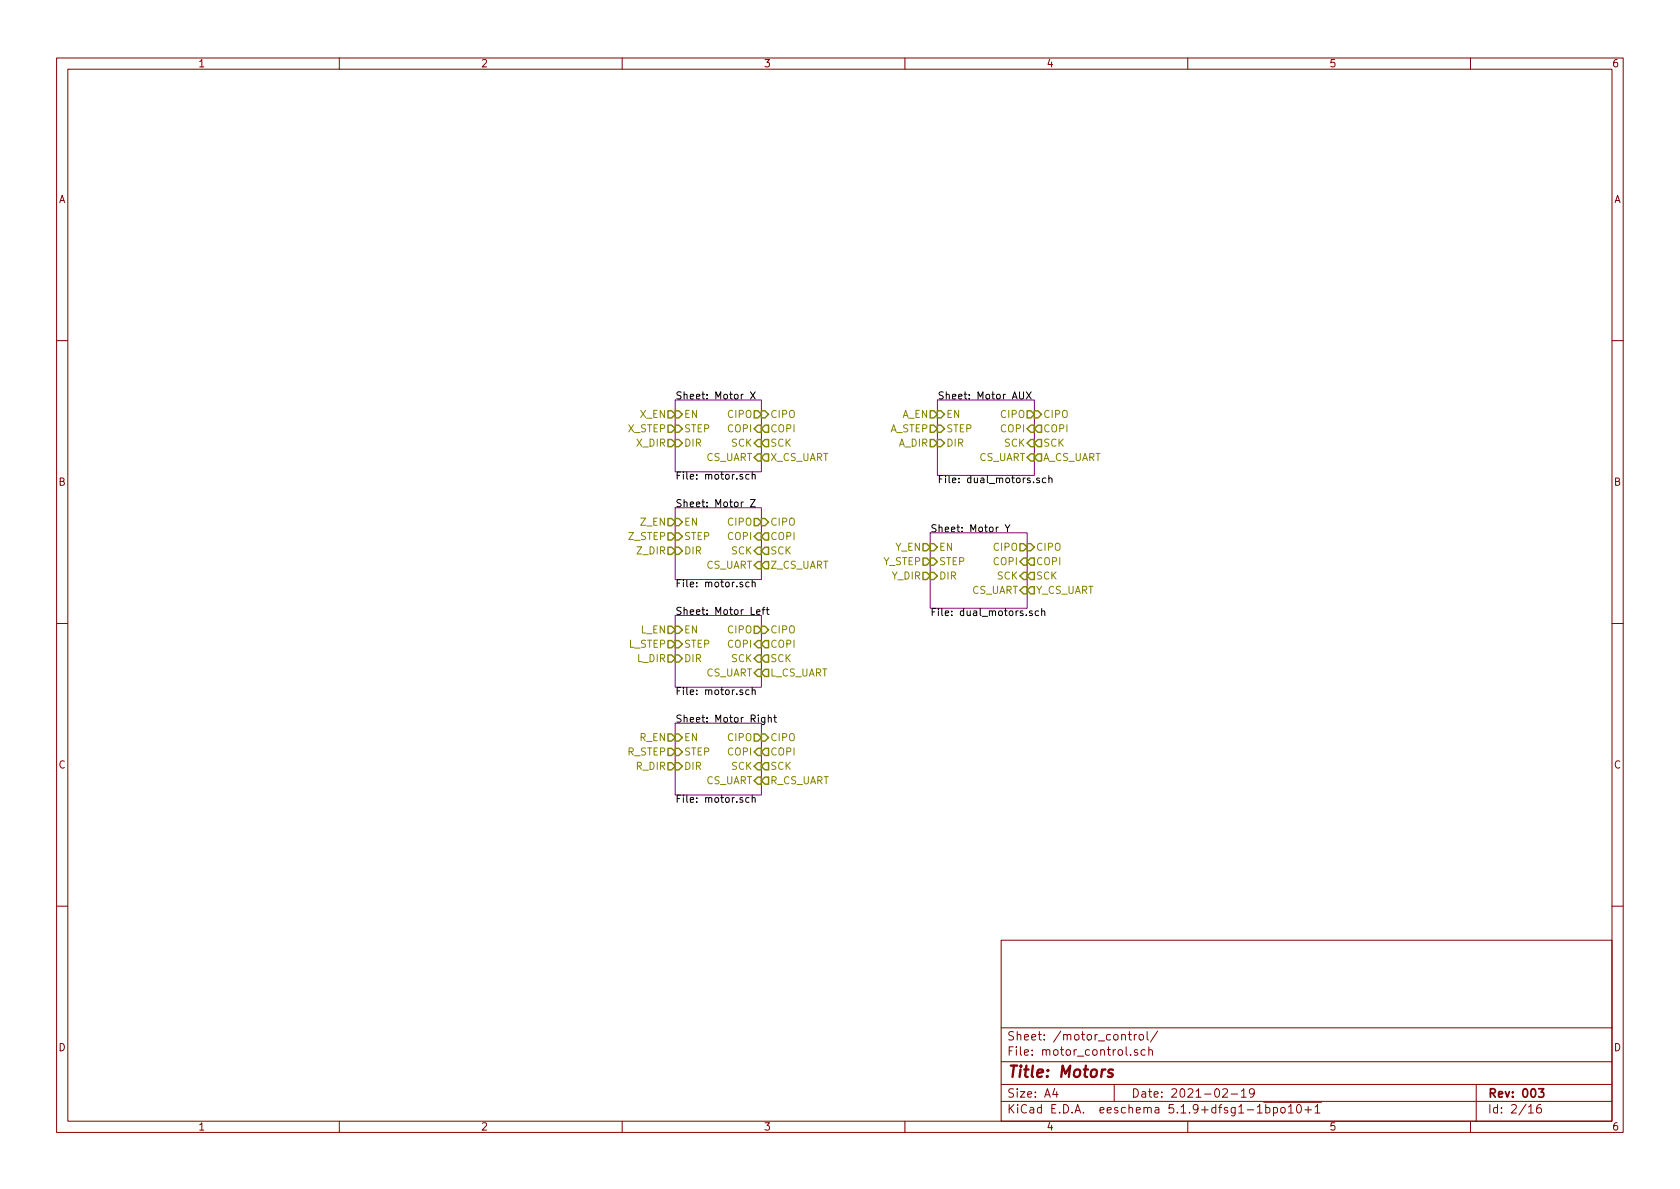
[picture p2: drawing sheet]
<svg xmlns="http://www.w3.org/2000/svg" width="297mm" height="210mm" viewBox="0 0 297 210" stroke-linecap="round" stroke-linejoin="round" font-family="sans-serif">
<g fill="none" stroke="#840000" stroke-width=".18">
<path d="M10 10.3h277v189.9h-277zM12 12.2h273v186.1h-273zM60 10.3v1.9M110 10.3v1.9M160 10.3v1.9M210 10.3v1.9M260 10.3v1.9M10 60.2h2M285 60.2h2M10 110.3h2M285 110.3h2M10 160.2h2"/>
<path d="M177 166.3h108v32h-108zM285 160.2h2M60 198.3v1.9M110 198.3v1.9M160 198.3v1.9M177 194.8h108M177 191.8h108M177 187.8h108M177 181.8h108M186.5 192.5l-.4 1h1M186.8 193v1M197 191.8v3"/>
<path d="M199.5 182.9h.6M199.7 182.4v1.3l.4 .2M199.9 186.5v.1M200.6 182.9v1M201 182.9l-.4 .2v.1M201.1 185.7l-.3-.1-.2 .2v.2l.5 .2v.3h-.5M201.5 183.1l.2-.2 .4 .2 .1 .5-.1 .2-.4 .1-.2-.1zM202.5 185.7l-.4-.1-.3 .3v.6l.3 .1 .4-.1M202.8 182.4v1.3l.2 .2M203.1 185.7l.2-.1 .4 .1 .1 .9M203.1 185.1v1.5M204.7 182.3l-1.3 2"/>
<path d="M210 198.3v1.9M216.2 192.7l.2-.2h.4l.2 .5-.9 1h.9M217.7 193.5h1.1M219.5 193l.4-.5v1.5M219.5 194h.8M221.8 193.2l-.3 .3h-.3l-.3-.3v-.4l.2-.2 .4-.1 .2 .2a1.13 1.13 0 0 1-.2 1.2l-.4 .1M222.3 196.8h.9M223.4 194.9h10.3M223.8 195.9l.4-.1 .3 .3v.6l-.3 .1-.4-.1M223.8 195.3v1.5M225.2 195.9l.4-.1 .3 .3-.1 .6-.2 .1-.4-.1M225.2 195.8v1.5"/>
<path d="M226.5 196l.2-.2 .5 .2v.5l-.1 .2-.4 .1-.2-.1zM227.8 195.8l.4-.5v1.5M227.8 196.8h.9M229.4 195.4l.2-.1a.8 .8 0 0 1 .5 .8 .8 .8 0 0 1-.5 .7 1 1 0 0 1-.2-1.4zM230.7 196.3h1.2M231.3 195.7v1.1M232.5 195.8l.4-.5v1.5M232.5 196.8h.9M260 198.3v1.9M261 191.8v6.5M270.3 195.8l.4-.5v1.5M270.3 196.8h.8"/>
<path d="M272.4 195.3a.62 .62 0 0 0-.7 .7l.1 .7 .2 .1 .5-.1v-.5l-.1-.2-.4-.1-.3 .3"/>
</g>
<path d="M272 192.5h.9l-.4 .6 .4 .1v.7l-.2 .1-.7-.1" fill="none" stroke="#840000" stroke-width=".3"/>
<path d="M196.8 189.2l-.5-.1-.2 .1-.1 .3 .2 .3 .5 .1v.3l-.1 .1-.2 .1-.5-.1" fill="none" stroke="#840000" stroke-width=".41"/>
<path d="M119.4 70.7h15.2v12.7h-15.2zM165.7 70.7h17.2v13.4h-17.2zM119.4 89.8h15.2v12.7h-15.2zM164.5 94.2h17.1v13.4h-17.1zM119.4 108.8h15.2v12.7h-15.2zM119.4 127.9h15.2v12.7h-15.2z" fill="none" stroke="#840084" stroke-width=".18"/>
<g fill="none" stroke="#000" stroke-width=".18">
<path d="M132.7 69.3l.8 1.3M133.5 69.3l-.8 1.3M180.3 69.3v1l.2 .3h.2l.3-.3v-1M181.5 69.3l.8 1.3M182.3 69.3l-.8 1.3M132.4 83.9h-.3l-.2 .2 .1 .6h.4M132.7 88.3h.8l-.8 1.3h.8M133 84l.2-.1h.3v.8M133 83.5v1.2M177.7 92.8l.4 .6 .5-.6M178.1 93.4v.7M183.8 84.6l-.3-.1-.2 .2v.2l.5 .1v.3h-.5"/>
<path d="M184.9 84.6l-.3-.1-.3 .3 .1 .5h.5M185.4 84.7l.2-.2 .3 .1 .1 .8M185.4 84.1v1.3M132.4 103l-.3-.1-.2 .3 .1 .5h.4M133 103.1l.2-.2 .3 .1v.8M133 102.5v1.3M133.8 108.2l.6-.1-.1-.2-.3-.1-.2 .2v.6h.5M134.7 107.8h.5M135.2 107.4l-.3 .2v1.1M135.5 107.8h.5M135.7 107.4v1.1l.3 .2M182.5 108.1l-.3-.1-.2 .2 .1 .2 .4 .1v.3h-.5"/>
<path d="M183.6 108.1l-.3-.1-.3 .2 .2 .6h.4M184.2 108.1l.2-.1 .3 .1v.8M184.2 107.6v1.3M132.4 122h-.3l-.2 .2 .1 .6h.4M133 122.1l.2-.1h.3v.8M133 121.6v1.2M135.2 126.9v1.1l-.2 .1h-.3M135.2 126.9h-.3l-.3 .2 .1 .6h.5M135.8 127l.2-.1h.3l.1 .8M135.8 126.4v1.3M136.8 126.9h.5M137 126.4v1.1l.3 .2"/>
<path d="M132.4 141.1l-.3-.1-.2 .3 .1 .5h.4M133 141.2l.2-.2 .3 .1v.8M133 140.6v1.3"/>
</g>
<g fill="none" stroke="#848400" stroke-width=".25">
<path d="M118.1 72.6h.6l.7 .7-.7 .6h-.6zM118.1 75.2h.6l.7 .6-.7 .6h-.6zM118.1 77.7h.6l.7 .7-.7 .6h-.6zM119.4 72.6h.6l.6 .7-.6 .6h-.6zM119.4 75.2h.6l.6 .6-.6 .6h-.6zM119.4 77.7h.6l.6 .7-.6 .6h-.6zM133.3 72.6h.7l.6 .7-.6 .6h-.7zM134 75.2h.6v1.2h-.6l-.7-.6zM134 77.7h.6v1.3h-.6l-.7-.6zM134.6 72.6h.7l.6 .7-.6 .6h-.7zM134.6 75.8l.7-.6h.6v1.2h-.6zM135.3 77.7h.6v1.3h-.6l-.7-.6z"/>
<path d="M164.5 72.6h.6l.6 .7-.6 .6h-.6zM164.5 75.2h.6l.6 .6-.6 .6h-.6zM164.5 77.7h.6l.6 .7-.6 .6h-.6zM165.7 72.6h.7l.6 .7-.6 .6h-.7zM165.7 75.2h.7l.6 .6-.6 .6h-.7zM165.7 77.7h.7l.6 .7-.6 .6h-.7zM181.6 72.6h.6l.7 .7-.7 .6h-.6zM182.2 75.2h.7v1.2h-.7l-.6-.6zM182.2 77.7h.7v1.3h-.7l-.6-.6zM182.9 72.6h.6l.6 .7-.6 .6h-.6zM183.5 75.2h.6v1.2h-.6l-.6-.6zM183.5 77.7h.6v1.3h-.6l-.6-.6z"/>
<path d="M118.1 91.7h.6l.7 .6-.7 .7h-.6zM118.1 94.2h.6l.7 .7-.7 .6h-.6zM118.1 96.8h.6l.7 .6-.7 .6h-.6zM119.4 91.7h.6l.6 .6-.6 .7h-.6zM119.4 94.2h.6l.6 .7-.6 .6h-.6zM119.4 96.8h.6l.6 .6-.6 .6h-.6zM133.3 91.7h.7l.6 .6-.6 .7h-.7zM134 94.2h.6v1.3h-.6l-.7-.6zM134 96.8h.6v1.2h-.6l-.7-.6zM134 99.3h.6v1.3h-.6l-.7-.7zM134 80.3h.6v1.2h-.6l-.7-.6zM134.6 91.7h.7l.6 .6-.6 .7h-.7z"/>
<path d="M134.6 94.9l.7-.7h.6v1.3h-.6zM134.6 99.9l.7-.6h.6v1.3h-.6zM134.6 97.4l.7-.6h.6v1.2h-.6zM135.3 80.3h.6v1.2h-.6l-.7-.6zM163.2 96.1h.6l.7 .7-.7 .6h-.6zM163.2 98.7h.6l.7 .6-.7 .6h-.6zM164.5 96.1h.6l.6 .7-.6 .6h-.6zM164.5 98.7h.6l.6 .6-.6 .6h-.6zM180.3 96.1h.7l.6 .7-.6 .6h-.7zM181 98.7h.6v1.2h-.6l-.7-.6zM181.6 96.1h.6l.7 .7-.7 .6h-.6zM182.2 80.3h.7v1.2h-.7l-.6-.6z"/>
<path d="M182.2 98.7h.7v1.2h-.7l-.6-.6zM183.5 80.3h.6v1.2h-.6l-.6-.6zM118.1 110.7h.6l.7 .7-.7 .6h-.6zM118.1 113.3h.6l.7 .6-.7 .6h-.6zM118.1 115.8h.6l.7 .7-.7 .6h-.6zM119.4 110.7h.6l.6 .7-.6 .6h-.6zM119.4 113.3h.6l.6 .6-.6 .6h-.6zM119.4 115.8h.6l.6 .7-.6 .6h-.6zM133.3 110.7h.7l.6 .7-.6 .6h-.7zM134 113.3h.6v1.2h-.6l-.7-.6zM134 115.8h.6v1.3h-.6l-.7-.6zM134 118.4h.6v1.2h-.6l-.7-.6z"/>
<path d="M134.6 110.7h.7l.6 .7-.6 .6h-.7zM134.6 113.9l.7-.6h.6v1.2h-.6zM134.6 119l.7-.6h.6v1.2h-.6zM135.3 115.8h.6v1.3h-.6l-.7-.6zM163.2 101.2h.6l.7 .6-.7 .7h-.6zM164.5 101.2h.6l.6 .6-.6 .7h-.6zM181 103.8h.6v1.2h-.6l-.7-.6zM181 101.2h.6v1.3h-.6l-.7-.7zM182.2 103.8h.7v1.2h-.7l-.6-.6zM182.2 101.2h.7v1.3h-.7l-.6-.7zM118.1 132.3h.6l.7 .7-.7 .6h-.6zM118.1 129.8h.6l.7 .6-.7 .7h-.6z"/>
<path d="M118.1 134.9h.6l.7 .6-.7 .6h-.6zM119.4 129.8h.6l.6 .6-.6 .7h-.6zM119.4 132.3h.6l.6 .7-.6 .6h-.6zM119.4 134.9h.6l.6 .6-.6 .6h-.6zM133.3 129.8h.7l.6 .6-.6 .7h-.7zM134 132.3h.6v1.3h-.6l-.7-.6zM134 134.9h.6v1.2h-.6l-.7-.6zM134 137.4h.6v1.3h-.6l-.7-.7zM134.6 138l.7-.6h.6v1.3h-.6zM134.6 129.8h.7l.6 .6-.6 .7h-.7zM135.3 132.3h.6v1.3h-.6l-.7-.6zM135.3 134.9h.6v1.2h-.6l-.7-.6z"/>
</g>
<text font-size="2.8" fill="#840000" x="178" y="190.5">Title: Motors</text>
<g font-size="2.1" fill="#840000">
<text x="178" y="184">Sheet: /motor_control/</text>
<text x="178" y="186.7">File: motor_control.sch</text>
<text x="178" y="196.9">KiCad E.D.A. eeschema 5.1.9+dfsg1-1bpo10+1</text>
<text x="178" y="194.1">Size: A4</text>
<text x="200" y="194.1">Date: 2021-02-19</text>
<text x="263" y="194.1">Rev: 003</text>
<text x="263" y="196.9">Id: 2/16</text>
</g>
<g font-size="1.8" fill="#840000">
<text x="35" y="11.9">1</text>
<text x="85" y="11.9">2</text>
<text x="135" y="11.9">3</text>
<text x="185" y="11.9">4</text>
<text x="235" y="11.9">5</text>
<text x="285" y="11.9">6</text>
<text x="10.4" y="35.9">A</text>
<text x="285.4" y="35.9">A</text>
<text x="10.4" y="85.9">B</text>
<text x="285.4" y="85.9">B</text>
<text x="10.4" y="135.9">C</text>
<text x="285.4" y="135.9">C</text>
<text x="10.4" y="185.9">D</text>
<text x="285.4" y="185.9">D</text>
<text x="35" y="199.9">1</text>
<text x="85" y="199.9">2</text>
<text x="135" y="199.9">3</text>
<text x="185" y="199.9">4</text>
<text x="235" y="199.9">5</text>
<text x="285" y="199.9">6</text>
</g>
<g font-size="1.8">
<text x="119.4" y="70.6">Sheet: Motor X</text>
<text x="165.7" y="70.6">Sheet: Motor AUX</text>
<text x="119.4" y="89.7">Sheet: Motor Z</text>
<text x="119.4" y="84.8">File: motor.sch</text>
<text x="165.7" y="85.4">File: dual_motors.sch</text>
<text x="164.5" y="94.1">Sheet: Motor Y</text>
<text x="119.4" y="103.9">File: motor.sch</text>
<text x="119.4" y="108.7">Sheet: Motor Left</text>
<text x="164.5" y="108.9">File: dual_motors.sch</text>
<text x="119.4" y="122.9">File: motor.sch</text>
<text x="119.4" y="127.8">Sheet: Motor Right</text>
<text x="119.4" y="142">File: motor.sch</text>
</g>
<g font-size="1.8" fill="#848400">
<text x="111.1" y="76.4">X_STEP</text>
<text x="113.2" y="73.9">X_EN</text>
<text x="120.9" y="73.9">EN</text>
<text x="120.9" y="76.4">STEP</text>
<text x="128.8" y="73.9">CIPO</text>
<text x="128.8" y="76.4">COPI</text>
<text x="136.1" y="73.9">CIPO</text>
<text x="136.1" y="76.4">COPI</text>
<text x="157.3" y="76.4">A_STEP</text>
<text x="159.5" y="73.9">A_EN</text>
<text x="167.3" y="73.9">EN</text>
<text x="167.3" y="76.4">STEP</text>
<text x="177" y="73.9">CIPO</text>
<text x="177" y="76.4">COPI</text>
<text x="184.4" y="73.9">CIPO</text>
<text x="184.4" y="76.4">COPI</text>
<text x="112.6" y="79">X_DIR</text>
<text x="120.9" y="79">DIR</text>
<text x="124.7" y="81.5">CS_UART</text>
<text x="129.4" y="79">SCK</text>
<text x="136.1" y="81.5">X_CS_UART</text>
<text x="136.1" y="79">SCK</text>
<text x="158.9" y="79">A_DIR</text>
<text x="167.3" y="79">DIR</text>
<text x="173" y="81.5">CS_UART</text>
<text x="177.6" y="79">SCK</text>
<text x="184.4" y="81.5">A_CS_UART</text>
<text x="184.4" y="79">SCK</text>
<text x="111.2" y="95.5">Z_STEP</text>
<text x="113.3" y="93">Z_EN</text>
<text x="120.9" y="93">EN</text>
<text x="120.9" y="95.5">STEP</text>
<text x="128.8" y="93">CIPO</text>
<text x="128.8" y="95.5">COPI</text>
<text x="136.1" y="93">CIPO</text>
<text x="136.1" y="95.5">COPI</text>
<text x="112.8" y="98">Z_DIR</text>
<text x="120.9" y="98">DIR</text>
<text x="124.7" y="100.6">CS_UART</text>
<text x="129.4" y="98">SCK</text>
<text x="136.1" y="100.6">Z_CS_UART</text>
<text x="136.1" y="98">SCK</text>
<text x="156.2" y="99.9">Y_STEP</text>
<text x="158.3" y="97.4">Y_EN</text>
<text x="166" y="97.4">EN</text>
<text x="166" y="99.9">STEP</text>
<text x="175.8" y="97.4">CIPO</text>
<text x="175.8" y="99.9">COPI</text>
<text x="183.1" y="97.4">CIPO</text>
<text x="183.1" y="99.9">COPI</text>
<text x="157.7" y="102.5">Y_DIR</text>
<text x="166" y="102.5">DIR</text>
<text x="171.7" y="105">CS_UART</text>
<text x="176.4" y="102.5">SCK</text>
<text x="183.1" y="105">Y_CS_UART</text>
<text x="183.1" y="102.5">SCK</text>
<text x="113.3" y="112">L_EN</text>
<text x="120.9" y="112">EN</text>
<text x="128.8" y="112">CIPO</text>
<text x="136.1" y="112">CIPO</text>
<text x="111.2" y="114.5">L_STEP</text>
<text x="112.8" y="117.1">L_DIR</text>
<text x="120.9" y="114.5">STEP</text>
<text x="120.9" y="117.1">DIR</text>
<text x="124.7" y="119.6">CS_UART</text>
<text x="128.8" y="114.5">COPI</text>
<text x="129.4" y="117.1">SCK</text>
<text x="136.1" y="117.1">SCK</text>
<text x="136.1" y="114.5">COPI</text>
<text x="136.1" y="119.6">L_CS_UART</text>
<text x="113.1" y="131.1">R_EN</text>
<text x="120.9" y="131.1">EN</text>
<text x="128.8" y="131.1">CIPO</text>
<text x="136.1" y="131.1">CIPO</text>
<text x="111" y="133.6">R_STEP</text>
<text x="112.5" y="136.1">R_DIR</text>
<text x="120.9" y="133.6">STEP</text>
<text x="120.9" y="136.1">DIR</text>
<text x="128.8" y="133.6">COPI</text>
<text x="129.4" y="136.1">SCK</text>
<text x="136.1" y="133.6">COPI</text>
<text x="136.1" y="136.1">SCK</text>
<text x="124.7" y="138.7">CS_UART</text>
<text x="136.1" y="138.7">R_CS_UART</text>
</g>
</svg>
